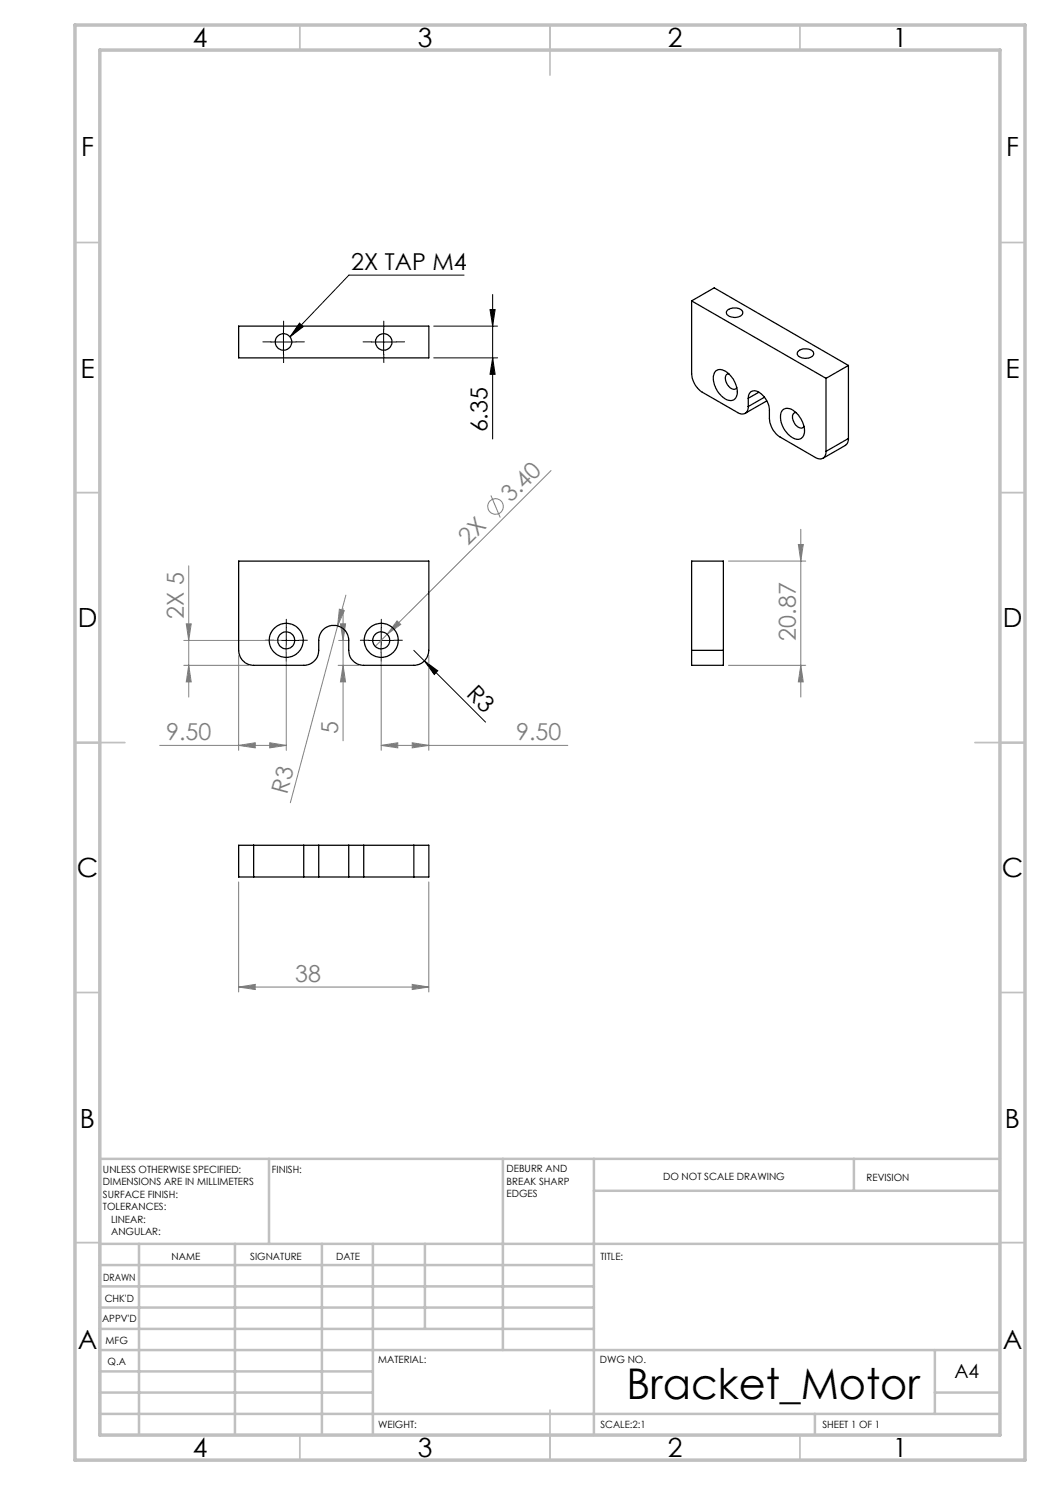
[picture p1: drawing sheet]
<svg xmlns="http://www.w3.org/2000/svg" width="210mm" height="297mm" viewBox="0 0 210 297" stroke-linecap="round" stroke-linejoin="round" font-family="sans-serif">
<g fill="none" stroke="#808080" stroke-width=".2">
<path d="M98.2 99.1l1.8 4.4M110.2 94.1l-32.8 32.8M37.7 113.2v26.2M69.2 119l-1.7 6.2M145.7 112.2h15.4M159.7 108.9h1l-.5 3.3zM160.2 105.9v33.5M36.8 133.1h12.9M36.8 128.1h19.4M37.3 124.8h.9l-.5 3.3zM37.7 133.1l.5 3.3h-.9zM47.7 131.1v19"/>
<path d="M57.3 129.1v21M67.5 125.2l-9.4 35.3M67.6 133.1h4.2M67.7 128.1h1.9M67.9 121.8l1 .3-1.4 3.1zM68.1 124.8h1l-.5 3.3zM68.6 121.7v26.5M68.6 133.1l.5 3.3h-1zM76.2 129.1v21M77.4 126.9l-2.4 2.4M79.4 124.2l.8 .7-2.8 2zM85.8 131.1v19"/>
<path d="M145.7 133.1h15.4M160.2 133.1l.5 3.3h-1zM31.9 149.1h25.4M47.7 149.1l3.3-.5v1zM53.9 148.6l3.4 .5-3.4 .5zM76.2 149.1l3.4-.5v1zM76.2 149.1h37.4M82.4 148.6l3.4 .5-3.4 .5zM47.7 176.4v22M85.8 176.4v22M47.7 197.4l3.3-.5v1zM47.7 197.4h38.1"/>
<path d="M82.4 196.9l3.4 .5-3.4 .5z"/>
<circle cx="99.1" cy="101.3" r="1.56"/>
</g>
<g fill="none" stroke="#000" stroke-width=".2">
<path d="M92.8 55h-23l-11.8 12.4M98.5 58.9v28.9M54.2 68.4h5M56.7 65.9v5M59.9 64.6l.7 .7-2.6 2.1zM74.3 68.4h4.9M76.7 65.9v5M86.7 65.2h12.8M86.7 71.6h12.8M98 61.9h1l-.5 3.3zM98.5 71.6l.5 3.3h-1zM54.8 128.1h5"/>
<path d="M57.3 125.6v5M73.7 128.1h5M76.2 125.6v5M82.8 130.1l2.1 2.1M84.9 132.2l2.7 2-.7 .7zM84.9 132.2l12.2 12.2"/>
</g>
<g fill="none" stroke="#000" stroke-width=".2" stroke-dasharray="15.2 1.3 1.3 1.3">
<path d="M54.2 68.4h-1.6M56.7 65.9v-1.7M56.7 70.9v1.6M59.2 68.4h1.7M74.3 68.4h-1.7M76.8 65.9v-1.7M76.8 70.9v1.6M79.3 68.4h1.6M54.8 128.1h-1.7M57.3 125.6v-1.7M57.3 130.6v1.7M59.8 128.1h1.7"/>
<path d="M73.8 128.1h-1.7M76.3 125.6v-1.7M76.3 130.6v1.7M78.8 128.1h1.7"/>
</g>
<g fill="none" stroke="#c0c0c0" stroke-width=".35">
<path d="M60 5v5M110 5v10M160 5v5M15 48.5h5M200 48.5h5M15 98.5h5M200 98.5h5M15 148.5h10M195 148.5h10M15 198.5h5M200 198.5h5M15 248.5h5"/>
<path d="M200 248.5h5M60 287v5M110 282v10M160 287v5"/>
</g>
<g fill="none" stroke="#c0c0c0" stroke-width=".5">
<path d="M53.8 231.8v17M100.6 231.8v38.2M118.8 231.8v55.2M118.8 238.2h81.2M170.8 231.8v6.4M200 231.8h-180v55.2M20 248.8h180M20 257.3h98.8M20 253h98.8M27.8 248.8v38.2M47 248.8v38.2M64.4 248.8v38.2"/>
<path d="M74.6 248.8v38.2M85 248.8v17M20 265.8h98.8M20 261.5h98.8M20 278.5h54.6M20 274.3h54.6M20 270h180M187 278.5h13M187 270v12.8M20 282.8h180M163 282.8v4.2"/>
</g>
<path d="M15 5h190v287h-190zM20 10h180v277h-180z" fill="none" stroke="#c0c0c0" stroke-width=".7"/>
<g fill="#000">
<path d="M59.9 64.6l.7 .7-2.6 2.1zM84.9 132.2l2.7 2-.7 .7z"/>
<path d="M98 61.9h1l-.5 3.3zM98.5 71.6l.5 3.3h-1z"/>
</g>
<g fill="#808080">
<path d="M79.4 124.2l.8 .7-2.8 2z"/>
<path d="M67.9 121.8l1 .3-1.4 3.1z"/>
<path d="M76.2 149.1l3.4-.5v1zM82.4 148.6l3.4 .5-3.4 .5z"/>
<path d="M47.7 149.1l3.3-.5v1zM53.9 148.6l3.4 .5-3.4 .5z"/>
<path d="M47.7 197.4l3.3-.5v1zM82.4 196.9l3.4 .5-3.4 .5z"/>
<path d="M68.6 133.1l.5 3.3h-1zM68.1 124.8h1l-.5 3.3z"/>
<path d="M37.3 124.8h.9l-.5 3.3zM37.7 133.1l.5 3.3h-.9zM159.7 108.9h1l-.5 3.3zM160.2 133.1l.5 3.3h-1z"/>
</g>
<g fill="none" stroke="#000" stroke-width=".25">
<path d="M47.7 65.2h38.1v6.4h-38.1zM138.3 60.2l.1 15.1a4.8 4.8 0 0 0 2.1 3.2l7 4a1.28 1.28 0 0 0 1.5 .2 1.28 1.28 0 0 0 .6-1.4M138.3 60.2l26.9 15.5M138.3 60.2l4.5-2.6 26.9 15.5M143.2 74.2a2.17 2.17 0 0 1 2.9 .9 4.3 4.3 0 0 1 1.1 4.4 1.67 1.67 0 0 1-2.7-.1 4.5 4.5 0 0 1-1.6-4.9zM145.5 62.1a2.18 2.18 0 0 1 3.1 .3 1.4 1.4 0 0 1-2 1.1 1.07 1.07 0 0 1-1.2-1.3zM145.8 74.8a1 1 0 0 0-.6 1.5l.2 .4a1.44 1.44 0 0 0 1.8 1l.2-.2M149.6 79.7a1.35 1.35 0 0 1 .9-1.5 1.35 1.35 0 0 1 1.6 .5 4.5 4.5 0 0 1 1.8 3.4l.1 2.2a4.6 4.6 0 0 0 2 3.1l7.1 4.1a1.3 1.3 0 0 0 1.5 .1 1.3 1.3 0 0 0 .6-1.3M149.6 79.7v1.6M151.8 78.5l-2.2 1.2M152.9 79.4l-3.3 1.9M159.7 70.2a2.15 2.15 0 0 1 3 .4 1.15 1.15 0 0 1-1.4 1 1.45 1.45 0 0 1-1.8-1z"/>
<path d="M165.2 75.7v14.6M169.7 73.1l-4.5 2.6M169.7 73.1v14.6M153.4 80.2l-4.4 2.5M156.5 82.1a1.78 1.78 0 0 1 2.6 .3 4.8 4.8 0 0 1 1.6 4.7 1.45 1.45 0 0 1-2.3 .4 4.7 4.7 0 0 1-2-5.2zM159.2 82.5a.87 .87 0 0 0-.6 1.4v.2a1.66 1.66 0 0 0 2.1 1.4l.1-.2M169.7 87.7a1.53 1.53 0 0 1-.6 1.4l-4.5 2.5M169.7 87.7l-4.5 2.6M47.7 112.2h38.1v17.9a3 3 0 0 1-3 3h-10.1a3 3 0 0 1-3-3v-2a3 3 0 0 0-3-3 3 3 0 0 0-3 3v2a3 3 0 0 1-3 3h-10a3.1 3.1 0 0 1-3-3zM138.3 130.1v3h6.4v-3M138.3 130.1v-17.9h6.4v17.9M138.3 130.1h6.4"/>
<path d="M50.7 169h-3v6.4h3M50.7 169v6.4M50.7 175.4h10M50.7 169h10M60.7 169h3M60.7 175.4h3M60.7 169v6.4M63.7 169h6M63.7 175.4h6M63.7 169v6.4M69.7 169h3M69.7 175.4h3"/>
<path d="M69.7 169v6.4M72.7 175.4h10.1M72.7 169h10.1M72.7 169v6.4M82.8 169h3v6.4h-3M82.8 169v6.4"/>
<circle cx="56.7" cy="68.4" r="1.64"/>
<circle cx="76.7" cy="68.4" r="1.64"/>
<circle cx="57.2" cy="128.1" r="3.4"/>
<circle cx="57.3" cy="128.1" r="1.7"/>
<circle cx="76.2" cy="128.1" r="1.69"/>
<circle cx="76.3" cy="128.1" r="3.4"/>
</g>
<text font-size="8.5" x="125.3" y="279.7">Bracket_Motor</text>
<g font-size="5.3">
<text x="38.5" y="9.5">4</text>
<text x="83.5" y="9.5">3</text>
<text x="133.6" y="9.5">2</text>
<text x="178.6" y="9.5">1</text>
<text x="16.2" y="31.3">F</text>
<text x="201.2" y="31.3">F</text>
<text x="16.1" y="75.5">E</text>
<text x="201.1" y="75.5">E</text>
<text x="15.5" y="125.5">D</text>
<text x="200.5" y="125.5">D</text>
<text x="15.4" y="175.5">C</text>
<text x="200.4" y="175.5">C</text>
<text x="16" y="225.5">B</text>
<text x="201" y="225.5">B</text>
<text x="15.5" y="269.8">A</text>
<text x="200.5" y="269.8">A</text>
<text x="38.5" y="291.5">4</text>
<text x="83.5" y="291.5">3</text>
<text x="133.6" y="291.5">2</text>
<text x="178.6" y="291.5">1</text>
</g>
<g font-size="4.7">
<text x="70.3" y="54">2X TAP M4</text>
<text x="97.5" y="86.5" transform="rotate(-90 97.5 86.5)">6.35</text>
<text x="93.1" y="139" transform="rotate(45 93.1 139)">R3</text>
</g>
<g font-size="4.7" fill="#808080">
<text x="102.1" y="100.7" transform="rotate(-45 102.1 100.7)">3.40</text>
<text x="93.7" y="109.2" transform="rotate(-45 93.7 109.2)">2X</text>
<text x="36.8" y="123.7" transform="rotate(-90 36.8 123.7)">2X 5</text>
<text x="159.2" y="128.1" transform="rotate(-90 159.2 128.1)">20.87</text>
<text x="33.2" y="148">9.50</text>
<text x="67.6" y="146.8" transform="rotate(-90 67.6 146.8)">5</text>
<text x="103.2" y="148">9.50</text>
<text x="57.4" y="159" transform="rotate(-75 57.4 159)">R3</text>
<text x="59" y="196.4">38</text>
</g>
<text font-size="3.9" x="190.9" y="275.5">A4</text>
<g font-size="2">
<text x="20.6" y="234.6">UNLESS OTHERWISE SPECIFIED:</text>
<text x="20.6" y="237.1">DIMENSIONS ARE IN MILLIMETERS</text>
<text x="20.6" y="239.6">SURFACE FINISH:</text>
<text x="54.4" y="234.6">FINISH:</text>
<text x="101.3" y="234.5">DEBURR AND</text>
<text x="101.3" y="237">BREAK SHARP</text>
<text x="101.3" y="239.5">EDGES</text>
<text x="132.6" y="236">DO NOT SCALE DRAWING</text>
<text x="173.3" y="236.2">REVISION</text>
<text x="20.6" y="242.1">TOLERANCES:</text>
<text x="22.2" y="244.6">LINEAR:</text>
<text x="22.2" y="247.1">ANGULAR:</text>
<text x="34.3" y="252">NAME</text>
<text x="50" y="251.9">SIGNATURE</text>
<text x="67.2" y="251.9">DATE</text>
<text x="120.1" y="251.9">TITLE:</text>
<text x="20.6" y="256.1">DRAWN</text>
<text x="20.9" y="260.3">CHK'D</text>
<text x="20.4" y="264.4">APPV'D</text>
<text x="21.1" y="268.8">MFG</text>
<text x="21.5" y="273">Q.A</text>
<text x="75.6" y="272.5">MATERIAL:</text>
<text x="120" y="272.5">DWG NO.</text>
<text x="75.6" y="285.5">WEIGHT:</text>
<text x="120.1" y="285.6">SCALE:2:1</text>
<text x="164.5" y="285.6">SHEET 1 OF 1</text>
</g>
</svg>
